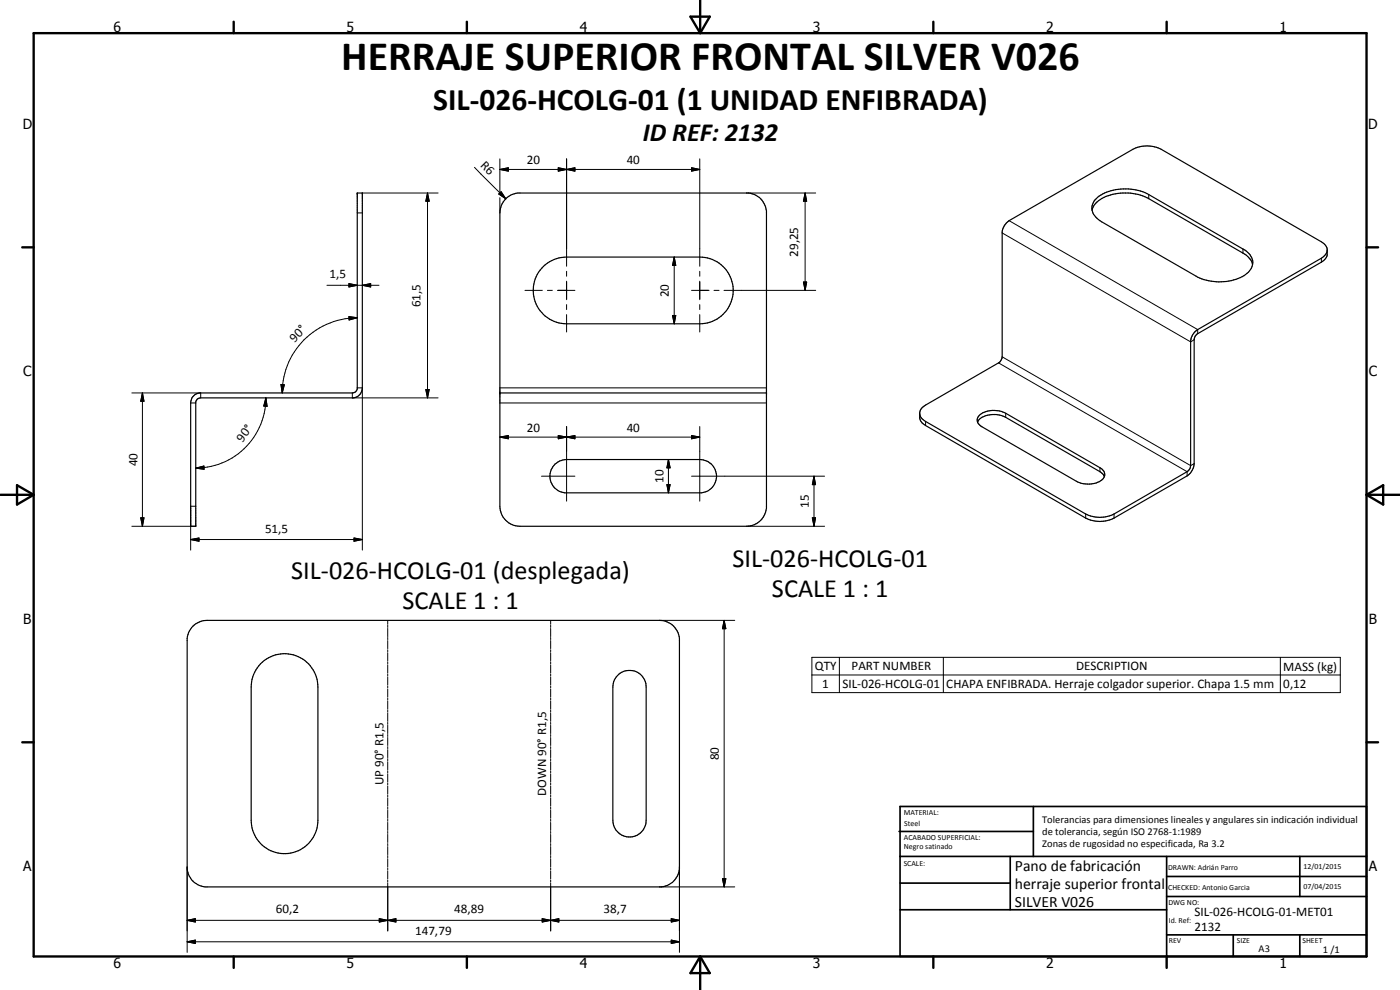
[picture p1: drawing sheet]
<svg xmlns="http://www.w3.org/2000/svg" width="420mm" height="297mm" viewBox="0 0 420 297" stroke-linecap="round" stroke-linejoin="round" font-family="sans-serif">
<g fill="none" stroke="#000" stroke-width=".35">
<path d="M107.2 57.9h1.5v58.5a3 3 0 0 1-2.6 3h-45.9l-1 .4-.5 .8v37.3h-1.5v-37a3 3 0 0 1 2.6-3h45.9l1.1-.4 .4-.8zM151.8 59.6l1.4-1 2.2-.7h69.2a6 6 0 0 1 5.4 5.4v89.2a6.1 6.1 0 0 1-5.9 5.4h-68.1a6.1 6.1 0 0 1-6-6v-88a6 6 0 0 1 1.8-4.3zM328.6 60a13.7 13.7 0 0 1 13.7-2.7l2.5 1.1 28.2 16.3a4.2 4.2 0 0 1 2.3 6.1 8.8 8.8 0 0 1-5.8 3.4 15.4 15.4 0 0 1-10.6-1.4l-28.3-16.3a4.5 4.5 0 0 1-2.7-5.2zM163.1 79.9a10 10 0 0 1 6.9-2.8h40a10 10 0 0 1 10 10 10 10 0 0 1-10 10.1h-40a10 10 0 0 1-9.2-6.3 10 10 0 0 1 2.3-11zM302 66.9l.8-.7 37.2-21.4a9.3 9.3 0 0 1 8.5 0l48.1 27.8 1.2 1.1 .5 1-.1 2.2-.6 1-1 .8-37.2 21.4-.7 .8-.3 .8v37.4a4.9 4.9 0 0 1-2.1 3.7l-22 12.6a9.6 9.6 0 0 1-8.5 0l-48-27.7a3.1 3.1 0 0 1-1.8-2.5v-1.2a3.1 3.1 0 0 1 1.8-2.5l22.1-12.7 .8-1.2 .1-38 .2-1.1zM327.7 63.1a6.7 6.7 0 0 1 5.6-4.6 15.3 15.3 0 0 1 11.5 1.1l28.2 16.3a5.3 5.3 0 0 1 2.9 3.5M398.3 75.4l-.5 .9-1.2 1.2-37.2 21.4a4.6 4.6 0 0 0-2.1 3.3v37.5l-.1 .8-.9 1-22 12.7a9.5 9.5 0 0 1-8.5 0l-48-27.8a2.94 2.94 0 0 1-1.8-2.4M150 117.9h80M166.6 139.2l1.3-.9 2.1-.4h40a5 5 0 0 1 5 4.7 5 5 0 0 1-4.4 5.3h-41.1a5.1 5.1 0 0 1-4.2-3.4 5.1 5.1 0 0 1 1.3-5.3zM293.4 126.7a5.3 5.3 0 0 1 5.6-2.3l1.5 .3 1.3 .5 28.3 16.3 .9 .7 .4 .8M293.9 124.6a7.3 7.3 0 0 1 7.9-.6l28.3 16.3a2.2 2.2 0 0 1 1.4 2.2 2.2 2.2 0 0 1-1.6 2 7.8 7.8 0 0 1-6.9-.1l-28.3-16.3a2.06 2.06 0 0 1-.8-3.5zM57.9 187.9a6.2 6.2 0 0 1 4.2-1.8h135.8a6 6 0 0 1 6 5.5v69.1a6 6 0 0 1-5.4 5.4h-137a5.9 5.9 0 0 1-5.3-5.4v-69.1l.4-1.8z"/>
<path d="M78.2 199.2a10 10 0 0 1 10.9-2.3 10 10 0 0 1 6.3 9.2v40a10 10 0 0 1-10 10 10 10 0 0 1-10-10v-40a10 10 0 0 1 2.8-6.9zM185.3 202.7a5 5 0 0 1 5.5-1.2 5 5 0 0 1 3.1 4.6v40a5 5 0 0 1-5 5 5 5 0 0 1-5-5v-40l.3-1.6z"/>
</g>
<g fill="none" stroke="#000" stroke-width=".3">
<path d="M108.7 57.9h22.8M128.3 57.9l.5 2.5h-1zM128.3 57.9v61.5M142.4 50.2l9.4 9.4M149.7 58.2l.7-.7 1.4 2.1zM150 50.8l2.6-.5v1.1zM150 50.8h60M150 47.7v10.3M150 59.3v4.6M167.5 50.3l2.5 .5-2.5 .6zM167.5 50.3l5 1.1v-1.1l-5 1.1zM170 50.8l2.5-.5v1.1z"/>
<path d="M170 47.7v32.2M207.5 50.3l2.5 .5-2.5 .6zM210 47.7v32.2M224.1 57.9h20.7M241.6 57.9l.5 2.5h-1zM241.6 57.9v29.2M344.8 58.4v1.2M107.2 63.9h1.5M202.3 77.1l.5 2.5h-1zM202.3 77.1v20.1M300.8 69.9l56.5 32.7 1.1-.7M302.8 66.2l56.6 32.7v1.2"/>
<path d="M373 74.7v1.2M396.6 77.5v1.2M98.1 85.6h15.6M104.7 85.1l2.5 .5-2.5 .5zM104.7 95l2.5 .3-2.4 .7zM107.2 95.3a22.5 22.5 0 0 0-22.5 22.6M108.7 85.6l2.5-.5v1zM157.6 87.1h5.2M164.3 87.1h1.5M167.3 87.1h5.2M170 81.4v1.5M170 84.4v5.5"/>
<path d="M170 91.4v1.5M170 94.4v5.2M201.8 94.7h1l-.5 2.5zM207.5 87.1h5.3M210 81.4v1.5M210 84.4v5.5M210 91.4v1.5M210 94.4v5.2M214.3 87.1h1.5M217.3 87.1h27.5M241.1 84.6h1l-.5 2.5zM39.6 117.9h20.6v1.5"/>
<path d="M42.7 117.9l.5 2.5h-1zM42.7 117.9v40M79.8 119.4l.4 2.5-1-.1zM79.8 119.4a21.1 21.1 0 0 1-21.1 21.1M84.3 115.4h1l-.6 2.5zM105.7 117.9v1.5h25.8M107.2 116.4h1.5v48.7M127.8 116.9h1l-.5 2.5zM150 116.4h80M299.7 108.9l56.6 32.6v1.3M300.8 107.1l56.5 32.6 1.1-.6M57.2 120.9h1.5"/>
<path d="M150 131.1l2.6-.4v1zM150 120.9h80M150 131.1h60M167.5 130.7l2.5 .4-2.5 .6zM170 131.1l2.5-.4v1zM170 128v22.4M200.6 137.9l.5 2.5h-1zM200.6 137.9v10M207.5 130.7l2.5 .4-2.5 .6zM210 128v22.4M277.8 126.4v1.3M301.8 124v1.2"/>
<path d="M39.6 157.9h19.1M42.2 155.4h1l-.5 2.5zM58.7 140.5l2.5-.7v1zM58.7 151.9h-1.5v13.2M162.5 142.9h10M200.1 145.4h1l-.5 2.5zM207.5 142.9h40M224.1 157.9h23.4M243.8 155.4h1l-.5 2.5zM244.3 142.9l.5 2.5h-1zM244.3 142.9v15M325.8 154.2v1.2"/>
<path d="M330.1 140.3v1.2M334.3 154.2v1.2M57.2 161.9l2.5-.5v1zM57.2 161.9h51.5M106.2 161.4l2.5 .5-2.5 .5zM116.4 186.1v1.2M116.4 187.6v.7M116.4 188.6v2.4M116.4 191.3v.6M116.4 192.2v2.4M116.4 194.9v.6M116.4 195.8v2.4"/>
<path d="M116.4 198.5v.7M116.4 199.5v2.4M165.3 186.1v1.2M165.3 187.6v.7M165.3 188.6v2.4M165.3 191.3v.6M165.3 192.2v2.4M165.3 194.9v.6M165.3 195.8v2.4M165.3 198.5v.7M165.3 199.5v2.4M197.9 186.1h22.6"/>
<path d="M217.3 186.1l.5 2.5h-1zM217.3 186.1v80M243.7 197.2h158.5v10.6h-158.5zM251.9 197.2v10.6M283.1 197.2v10.6M384.2 197.2v10.6M116.4 202.2v.6M116.4 203.1v2.4M116.4 205.8v.6M116.4 206.8v2.4M116.4 209.5v.6M116.4 210.4v2.4"/>
<path d="M116.4 213.1v.6M116.4 214v2.5M116.4 216.7v.6M116.4 217.6v2.5M165.3 202.2v.6M165.3 203.1v2.4M165.3 205.8v.6M165.3 206.8v2.4M165.3 209.5v.6M165.3 210.4v2.4M165.3 213.1v.6M165.3 214v2.5"/>
<path d="M165.3 216.7v.6M165.3 217.6v2.5M243.7 202.5h158.5M116.4 220.4v.6M116.4 221.3v2.4M116.4 224v.6M116.4 224.9v2.4M116.4 227.6v.7M116.4 228.6v2.4M116.4 231.3v.6M116.4 232.2v2.4M116.4 234.9v.6"/>
<path d="M116.4 235.8v2.5M116.4 238.5v.6M116.4 239.4v2.5M165.3 220.4v.6M165.3 221.3v2.4M165.3 224v.6M165.3 224.9v2.4M165.3 227.6v.7M165.3 228.6v2.4M165.3 231.3v.6M165.3 232.2v2.4M165.3 234.9v.6"/>
<path d="M165.3 235.8v2.5M165.3 238.5v.6M165.3 239.4v2.5M116.4 242.2v.6M116.4 243.1v2.4M116.4 245.8v.6M116.4 246.8v2.4M116.4 249.5v.6M116.4 250.4v2.4M116.4 253.1v.6M116.4 254v2.4M116.4 256.7v.6"/>
<path d="M116.4 257.6v2.5M165.3 242.2v.6M165.3 243.1v2.4M165.3 245.8v.6M165.3 246.8v2.4M165.3 249.5v.6M165.3 250.4v2.4M165.3 253.1v.6M165.3 254v2.4M165.3 256.7v.6M165.3 257.6v2.5M56.2 276.1l2.4-.5v1z"/>
<path d="M56.2 276.1h147.7M56.2 260.1v25.6M113.8 275.6l2.6 .5-2.6 .5zM116.4 276.1l2.4-.5v1zM116.4 260.4v.6M116.4 261.3v2.4M116.4 264v.6M116.4 264.9v14.4M162.7 275.6l2.6 .5-2.6 .5zM165.3 276.1l2.4-.5v1zM165.3 260.4v.6M165.3 261.3v2.4"/>
<path d="M165.3 264v.6M165.3 264.9v14.4M197.9 266.1h22.6M201.5 275.6l2.4 .5-2.4 .5zM203.9 260.1v25.6M216.8 263.7h1l-.5 2.4zM56.2 282.6l2.4-.5v1zM56.2 282.6h147.7M201.5 282.1l2.4 .5-2.4 .5z"/>
</g>
<g fill="#000">
<circle cx="107.2" cy="57.9" r=".18"/>
<circle cx="108.7" cy="57.9" r=".18"/>
<circle cx="150" cy="117.9" r=".18"/>
<circle cx="230" cy="117.9" r=".18"/>
</g>
<g fill="none" stroke="#000" stroke-width=".71">
<path d="M10.1 9.9h400v277.1h-400zM70.1 6.5v3.4M140.1 6.5v3.4M207.2 5h5.8l-2.9 4.9zM210.1 0v9.9M280.1 6.5v3.4M350.1 6.5v3.4M6.7 74.2h3.4M410.1 74.2h3.5M.1 148.5h10M5.1 145.6l5 2.9-5 2.9zM410.1 148.5h10"/>
<path d="M410.1 148.5l5-2.9v5.8zM6.7 222.7h3.4M410.1 222.7h3.5M70.1 287v3.4M140.1 287v3.4M210.1 287v10M210.1 287l2.9 5h-5.8zM280.1 287v3.4M350.1 287v3.4"/>
</g>
<g fill="none" stroke="#000" stroke-width=".51">
<path d="M269.8 249.5h40.3M270.1 242h140v45h-140zM270.1 257h140M303.2 257v16M310.1 242v15M350.1 257v30M390.1 257v12M270.1 265h33.1M270.1 273h80M350.1 269h60M350.1 263h60M350.1 280.5h60"/>
<path d="M370.1 280.5v6.5M390.1 280.5v6.5"/>
</g>
<g fill="#000">
<path d="M149.7 58.2l.7-.7 1.4 2.1zM150 50.8l2.6-.5v1.1zM167.5 50.3l2.5 .5-2.5 .6zM170 50.8l2.5-.5v1.1zM207.5 50.3l2.5 .5-2.5 .6zM128.3 57.9l.5 2.5h-1zM202.3 77.1l.5 2.5h-1zM241.6 57.9l.5 2.5h-1zM104.7 85.1l2.5 .5-2.5 .5zM104.7 95l2.5 .3-2.4 .7zM108.7 85.6l2.5-.5v1zM201.8 94.7h1l-.5 2.5z"/>
<path d="M241.1 84.6h1l-.5 2.5zM84.3 115.4h1l-.6 2.5zM127.8 116.9h1l-.5 2.5zM42.7 117.9l.5 2.5h-1zM58.7 140.5l2.5-.7v1zM79.8 119.4l.4 2.5-1-.1zM150 131.1l2.6-.4v1zM167.5 130.7l2.5 .4-2.5 .6zM170 131.1l2.5-.4v1zM207.5 130.7l2.5 .4-2.5 .6zM42.2 155.4h1l-.5 2.5zM200.1 145.4h1l-.5 2.5z"/>
<path d="M200.6 137.9l.5 2.5h-1zM243.8 155.4h1l-.5 2.5zM244.3 142.9l.5 2.5h-1zM57.2 161.9l2.5-.5v1zM106.2 161.4l2.5 .5-2.5 .5zM217.3 186.1l.5 2.5h-1zM56.2 276.1l2.4-.5v1zM113.8 275.6l2.6 .5-2.6 .5zM116.4 276.1l2.4-.5v1zM162.7 275.6l2.6 .5-2.6 .5zM165.3 276.1l2.4-.5v1zM201.5 275.6l2.4 .5-2.4 .5z"/>
<path d="M216.8 263.7h1l-.5 2.4zM56.2 282.6l2.4-.5v1zM201.5 282.1l2.4 .5-2.4 .5z"/>
</g>
<text font-size="12.6" x="102.4" y="21.1">HERRAJE SUPERIOR FRONTAL SILVER V026</text>
<text font-size="9.4" x="130" y="32.9">SIL-026-HCOLG-01 (1 UNIDAD ENFIBRADA)</text>
<g font-size="7.9">
<text x="192.9" y="42.4">ID REF: 2132</text>
<text x="87.4" y="173.7">SIL-026-HCOLG-01 (desplegada)</text>
<text x="219.8" y="170.1">SIL-026-HCOLG-01</text>
<text x="231.7" y="179.1">SCALE 1 : 1</text>
<text x="120.8" y="182.7">SCALE 1 : 1</text>
</g>
<g font-size="4.7">
<text x="304.6" y="261.2">Pano de fabricación</text>
<text x="304.6" y="266.6">herraje superior frontal</text>
<text x="304.6" y="272">SILVER V026</text>
</g>
<g font-size="4.2">
<text x="34" y="9.6">6</text>
<text x="104" y="9.6">5</text>
<text x="174" y="9.6">4</text>
<text x="244" y="9.6">3</text>
<text x="314" y="9.6">2</text>
<text x="384" y="9.6">1</text>
<text x="6.8" y="38.7">D</text>
<text x="410.6" y="38.7">D</text>
<text x="7" y="112.9">C</text>
<text x="410.8" y="112.9">C</text>
<text x="7" y="187.1">B</text>
<text x="410.8" y="187.1">B</text>
<text x="7" y="261.4">A</text>
<text x="410.8" y="261.4">A</text>
<text x="34" y="290.4">6</text>
<text x="104" y="290.4">5</text>
<text x="174" y="290.4">4</text>
<text x="244" y="290.4">3</text>
<text x="314" y="290.4">2</text>
<text x="384" y="290.4">1</text>
</g>
<g font-size="3.9">
<text x="144" y="49.7" transform="rotate(45 144 49.7)">R6</text>
<text x="158.1" y="49.3">20</text>
<text x="188.1" y="49.3">40</text>
<text x="239.5" y="77" transform="rotate(-90 239.5 77)">29,25</text>
<text x="98.9" y="83.5">1,5</text>
<text x="200.8" y="89.2" transform="rotate(-90 200.8 89.2)">20</text>
<text x="126.2" y="92.2" transform="rotate(-90 126.2 92.2)">61,5</text>
<text x="88.3" y="102.8" transform="rotate(-45 88.3 102.8)">90°</text>
<text x="158.1" y="129.6">20</text>
<text x="188.1" y="129.6">40</text>
<text x="72.8" y="132.8" transform="rotate(-54 72.8 132.8)">90°</text>
<text x="41.2" y="139.9" transform="rotate(-90 41.2 139.9)">40</text>
<text x="199.1" y="144.9" transform="rotate(-90 199.1 144.9)">10</text>
<text x="242.7" y="152.4" transform="rotate(-90 242.7 152.4)">15</text>
<text x="79.5" y="159.8">51,5</text>
<text x="244.5" y="201.2">QTY</text>
<text x="255.6" y="201.1">PART NUMBER</text>
<text x="322.9" y="201.2">DESCRIPTION</text>
<text x="385.1" y="201.3">MASS (kg)</text>
<text x="246.8" y="206.5">1</text>
<text x="252.8" y="206.5">SIL-026-HCOLG-01</text>
<text x="284" y="206.5">CHAPA ENFIBRADA. Herraje colgador superior. Chapa 1.5 mm</text>
<text x="385.1" y="206.5">0,12</text>
<text x="215.8" y="228.1" transform="rotate(-90 215.8 228.1)">80</text>
<text x="115.1" y="235.5" transform="rotate(-90 115.1 235.5)">UP 90° R1,5</text>
<text x="163.9" y="238.8" transform="rotate(-90 163.9 238.8)">DOWN 90° R1,5</text>
<text x="82.8" y="274.1">60,2</text>
<text x="136.3" y="274.1">48,89</text>
<text x="181.1" y="274.1">38,7</text>
<text x="358.5" y="275">SIL-026-HCOLG-01-MET01</text>
<text x="124.6" y="280.5">147,79</text>
<text x="358.5" y="279.4">2132</text>
</g>
<g font-size="3.1">
<text x="312.7" y="246.8">Tolerancias para dimensiones lineales y angulares sin indicación individual</text>
<text x="312.7" y="250.4">de tolerancia, según ISO 2768-1:1989</text>
<text x="312.7" y="254">Zonas de rugosidad no especificada, Ra 3.2</text>
<text x="377.7" y="285.6">A3</text>
<text x="397" y="285.9">1 /1</text>
</g>
<g font-size="2.4">
<text x="271.2" y="244.4">MATERIAL:</text>
<text x="271.3" y="252">ACABADO SUPERFICIAL:</text>
<text x="271.4" y="247.9">Steel</text>
<text x="271.3" y="254.6">Negro satinado</text>
<text x="271.2" y="259.7">SCALE:</text>
<text x="350.6" y="261">DRAWN: Adrián Parro</text>
<text x="391.2" y="260.6">12/01/2015</text>
<text x="350.6" y="267">CHECKED: Antonio Garcia</text>
<text x="391.2" y="266.7">07/04/2015</text>
<text x="350.6" y="271.4">DWG NO:</text>
<text x="350.8" y="276.9">Id. Ref:</text>
<text x="350.8" y="282.8">REV</text>
<text x="371.2" y="282.9">SIZE</text>
<text x="390.9" y="282.9">SHEET</text>
</g>
</svg>
